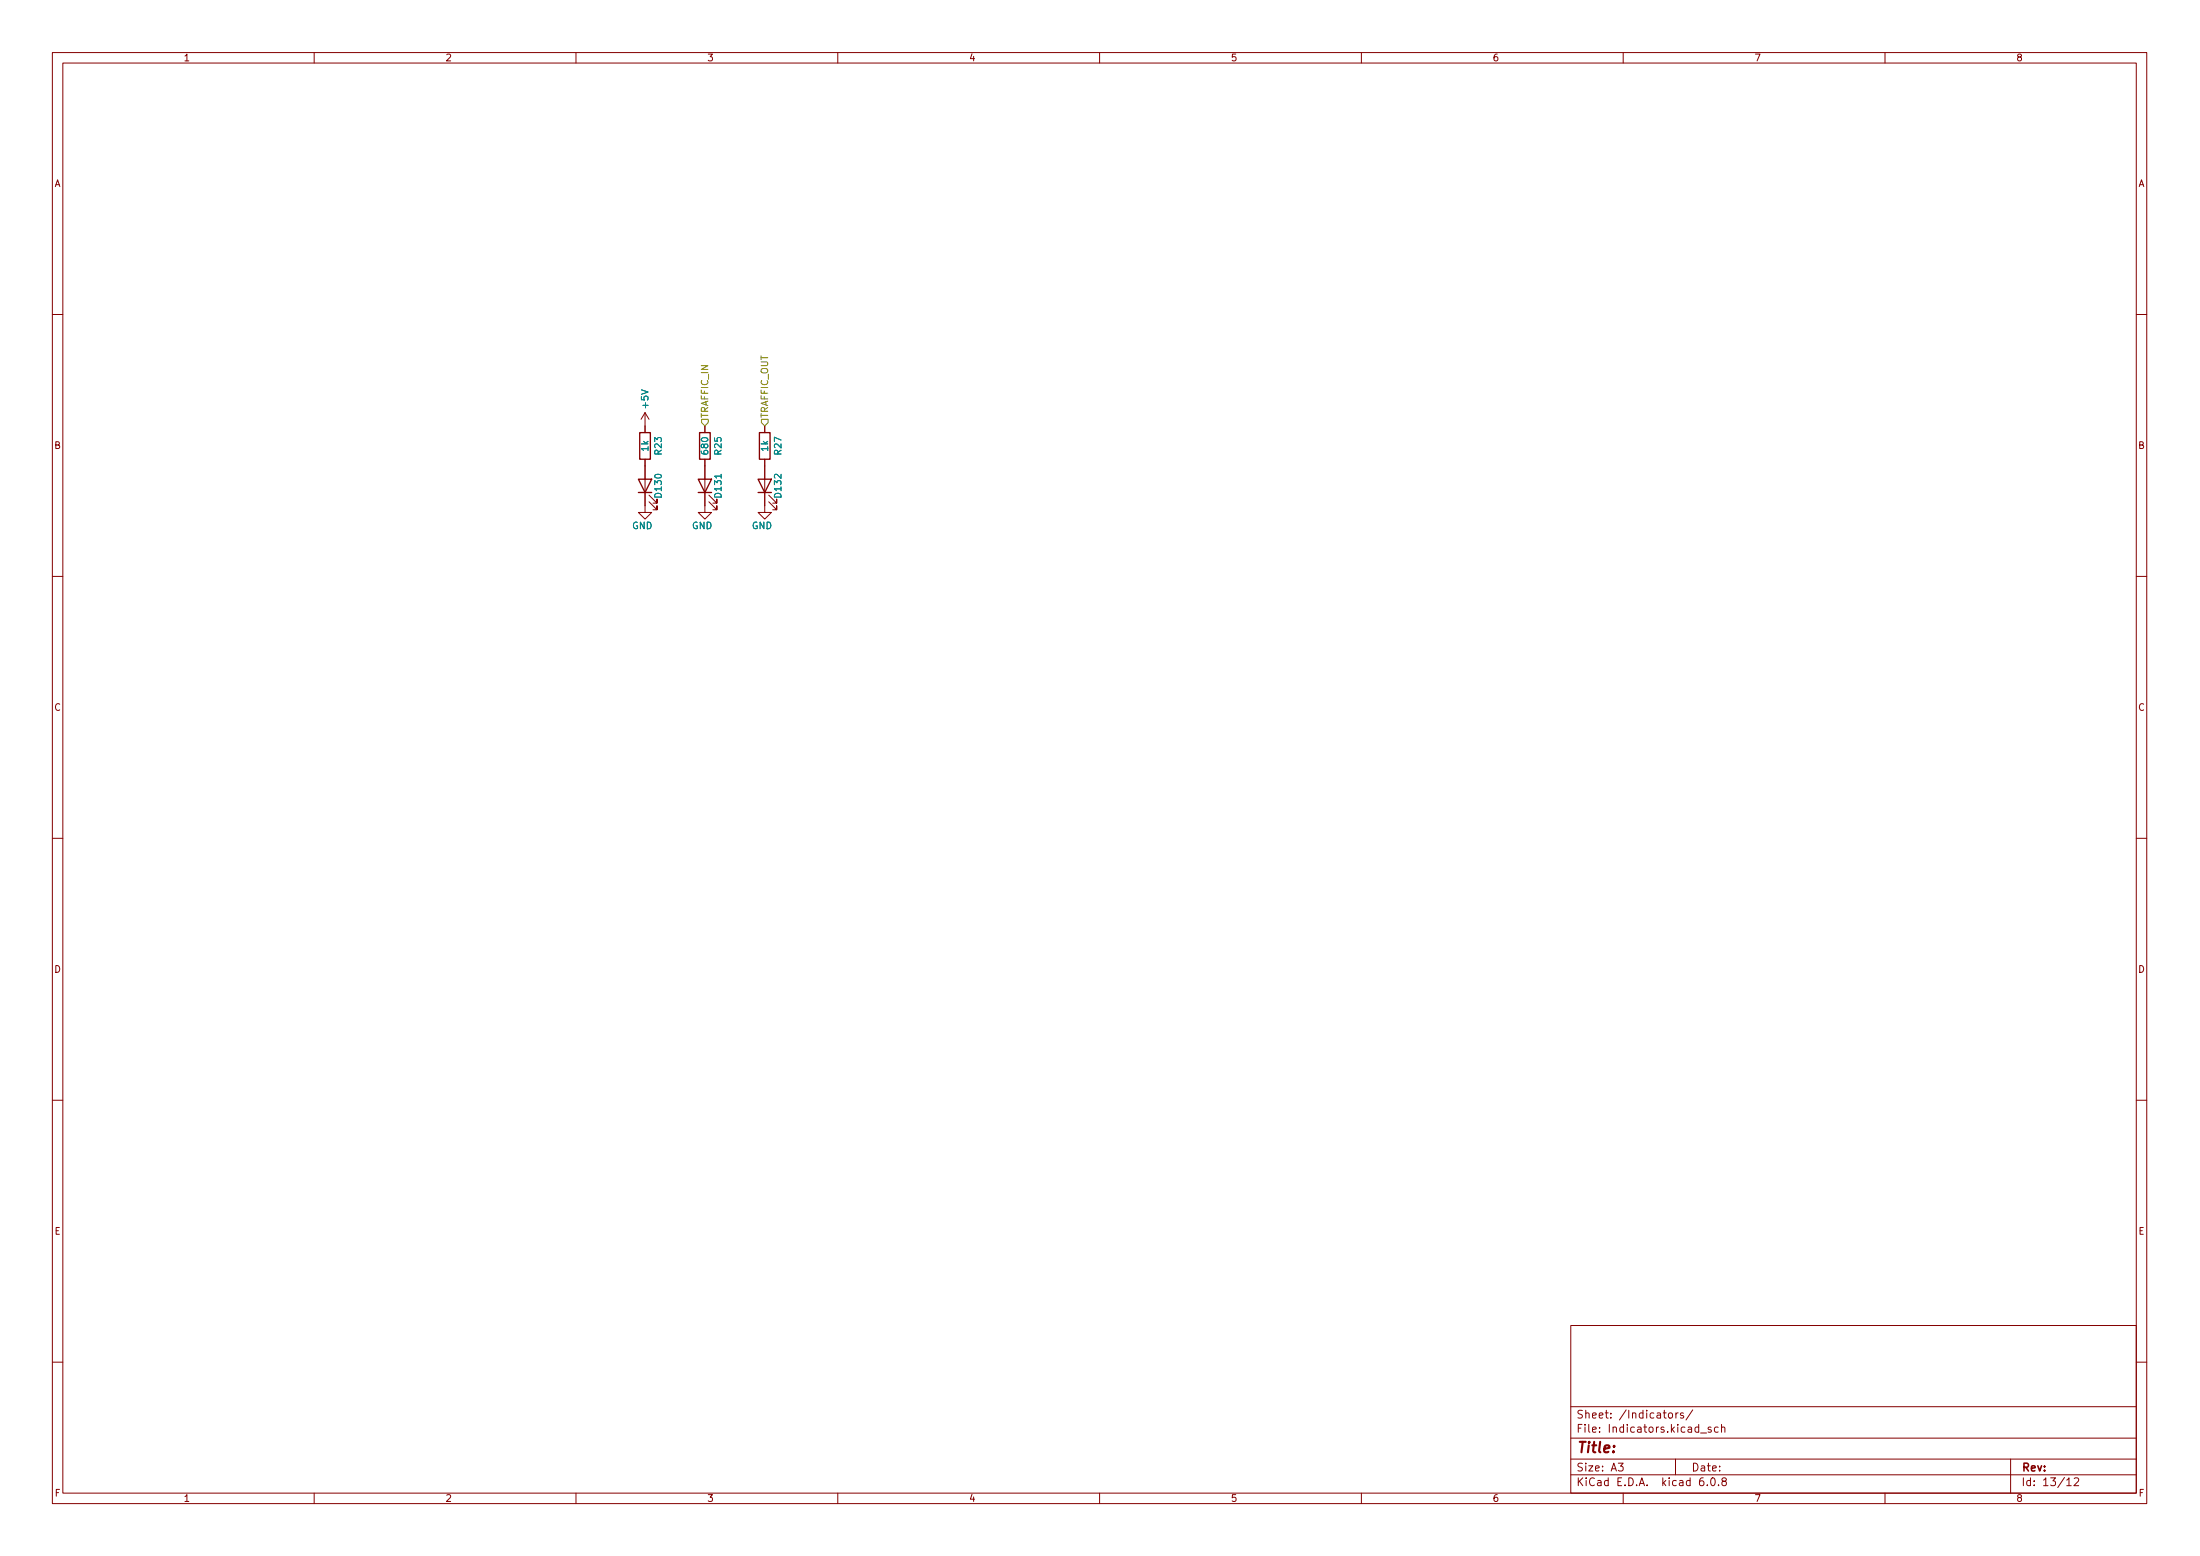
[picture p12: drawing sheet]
<svg xmlns="http://www.w3.org/2000/svg" width="420mm" height="297mm" viewBox="0 0 420 297" stroke-linecap="round" stroke-linejoin="round" font-family="sans-serif">
<g fill="none" stroke="#840000" stroke-width=".19">
<path d="M10 10h400v277h-400zM12 12h396v273h-396zM60 10v2M110 10v2M160 10v2M210 10v2M260 10v2M310 10v2M360 10v2M10 60h2M123.2 78.8v3.8M123.2 78.8l.8 1.2"/>
<path d="M123.2 78.8l-.8 1.2M408 60h2M123.2 87.7v10.1h1.3l-1.3 1.3-1.3-1.3h1.3M124 95.8l1.5 1.5v-.7v.7h-.8M124 94.5l1.5 1.5v-.7v.7h-.8M134.6 87.7v10.1h1.3l-1.3 1.3-1.3-1.3h1.3M134.6 81.3v1.3M135.4 95.8l1.5 1.5v-.7v.7h-.8M135.4 94.5l1.5 1.5v-.7v.7h-.8M146 87.7v10.1h1.3l-1.3 1.3-1.2-1.3h1.2M146 81.3v1.3M146.8 95.8l1.5 1.5v-.7v.7h-.7"/>
<path d="M146.8 94.5l1.5 1.5v-.7v.7h-.7M10 110h2M408 110h2M10 160h2M408 160h2M10 210h2M408 210h2M300 253h108v32h-108zM10 260h2M300 278.5h108M300 274.5h108M300 268.5h108"/>
<path d="M309.1 279.3h.9l-.5 .6 .4 .1v.7l-.2 .1-.6-.1M318.8 269.8l.3-.1 .3 .3v.4l-.3 .3-.3-.1-.2-.2zM320 278.5v3M320.1 269.7v1M320.5 269.7l-.3 .1-.1 .2M321.5 269.8l-.4-.1-.2 .2 .1 .2 .5 .2v.3h-.6M323.3 269.1l-1.3 2M324.8 273.6h1.1M326.8 272.5l-.4-.1-.2 .2 .1 .2 .5 .2v.3h-.6M328.1 272.5l-.4-.1-.3 .3 .2 .6h.5M328.8 272.6l.2-.2 .4 .1v.9M328.8 271.9v1.5"/>
<path d="M384 278.5v6.5M408 260h2M60 285v2M110 285v2M160 285v2M210 285v2M260 285v2M300 281.5h108M310 285v2M325.3 282.1a.59 .59 0 0 0-.7 .7v.5l.1 .2 .4 .1 .3-.1v-.5l-.1-.2-.4-.1-.3 .3M326.1 283.5v.1M326.8 282.3l.3-.2a.8 .8 0 0 1 .5 .8 .8 .8 0 0 1-.5 .7l-.3-.1-.1-.5z"/>
<path d="M328.2 283.5v.1M329.1 282.8l-.2-.3v-.2l.2-.2 .5 .1 .1 .2-.1 .2-.6 .2-.1 .2v.5l.2 .1h.3l.3-.3-.1-.4-.2-.1M360 285v2M394.7 282.5l.4-.4v1.5M394.7 283.6h.9M396.1 282.3l.6-.2 .2 .2 .1 .2-.9 1.1h.9"/>
</g>
<path d="M121.9 91.5h2.6l-1.3 2.5zM121.9 94h2.6M122.2 82.6h2v5.1h-2zM133.3 91.5h2.6l-1.3 2.5zM133.3 94h2.6M133.6 82.6h2v5.1h-2zM144.8 91.5h2.5l-1.3 2.5zM144.8 94h2.5M145 82.6h2.1v5.1h-2.1z" fill="none" stroke="#840000" stroke-width=".25"/>
<path d="M134 80h1.3v.7l-.7 .6-.6-.6zM145.4 80h1.3v.7l-.7 .6-.6-.6z" fill="none" stroke="#848400" stroke-width=".19"/>
<text font-size="2.8" fill="#840000" x="301" y="277.3">Title:</text>
<g font-size="2.1" fill="#840000">
<text x="301" y="273.5">File: Indicators.kicad_sch</text>
<text x="301" y="270.8">Sheet: /Indicators/</text>
<text x="301" y="280.9">Size: A3</text>
<text x="323" y="280.9">Date:</text>
<text x="386" y="280.9">Rev:</text>
<text x="301" y="283.7">KiCad E.D.A. kicad 6.0.8</text>
<text x="386" y="283.7">Id: 13/12</text>
</g>
<g font-size="1.8" fill="#840000">
<text x="35" y="11.7">1</text>
<text x="85" y="11.7">2</text>
<text x="135" y="11.7">3</text>
<text x="185" y="11.7">4</text>
<text x="235" y="11.7">5</text>
<text x="285" y="11.7">6</text>
<text x="335" y="11.7">7</text>
<text x="385" y="11.7">8</text>
<text x="10.3" y="35.7">A</text>
<text x="408.3" y="35.7">A</text>
<text x="10.3" y="85.7">B</text>
<text x="408.3" y="85.7">B</text>
<text x="10.3" y="135.7">C</text>
<text x="408.3" y="135.7">C</text>
<text x="10.3" y="185.7">D</text>
<text x="408.3" y="185.7">D</text>
<text x="10.4" y="235.7">E</text>
<text x="408.4" y="235.7">E</text>
<text x="10.4" y="285.7">F</text>
<text x="35" y="286.7">1</text>
<text x="85" y="286.7">2</text>
<text x="135" y="286.7">3</text>
<text x="185" y="286.7">4</text>
<text x="235" y="286.7">5</text>
<text x="285" y="286.7">6</text>
<text x="335" y="286.7">7</text>
<text x="385" y="286.7">8</text>
<text x="408.4" y="285.7">F</text>
</g>
<g font-size="1.8" fill="#008484">
<text x="123.8" y="77.8" transform="rotate(-90 123.8 77.8)">+5V</text>
<text x="123.8" y="86.1" transform="rotate(-90 123.8 86.1)">1k</text>
<text x="126.4" y="86.7" transform="rotate(-90 126.4 86.7)">R23</text>
<text x="135.3" y="86.6" transform="rotate(-90 135.3 86.6)">680</text>
<text x="137.8" y="86.7" transform="rotate(-90 137.8 86.7)">R25</text>
<text x="146.7" y="86.1" transform="rotate(-90 146.7 86.1)">1k</text>
<text x="149.2" y="86.7" transform="rotate(-90 149.2 86.7)">R27</text>
<text x="126.4" y="94.9" transform="rotate(-90 126.4 94.9)">D130</text>
<text x="137.8" y="94.9" transform="rotate(-90 137.8 94.9)">D131</text>
<text x="149.2" y="94.9" transform="rotate(-90 149.2 94.9)">D132</text>
<text x="120.7" y="101">GND</text>
<text x="132.1" y="101">GND</text>
<text x="143.6" y="101">GND</text>
</g>
<g font-size="1.8" fill="#848400">
<text x="135.3" y="79.9" transform="rotate(-90 135.3 79.9)">TRAFFIC_IN</text>
<text x="146.7" y="79.9" transform="rotate(-90 146.7 79.9)">TRAFFIC_OUT</text>
</g>
</svg>
